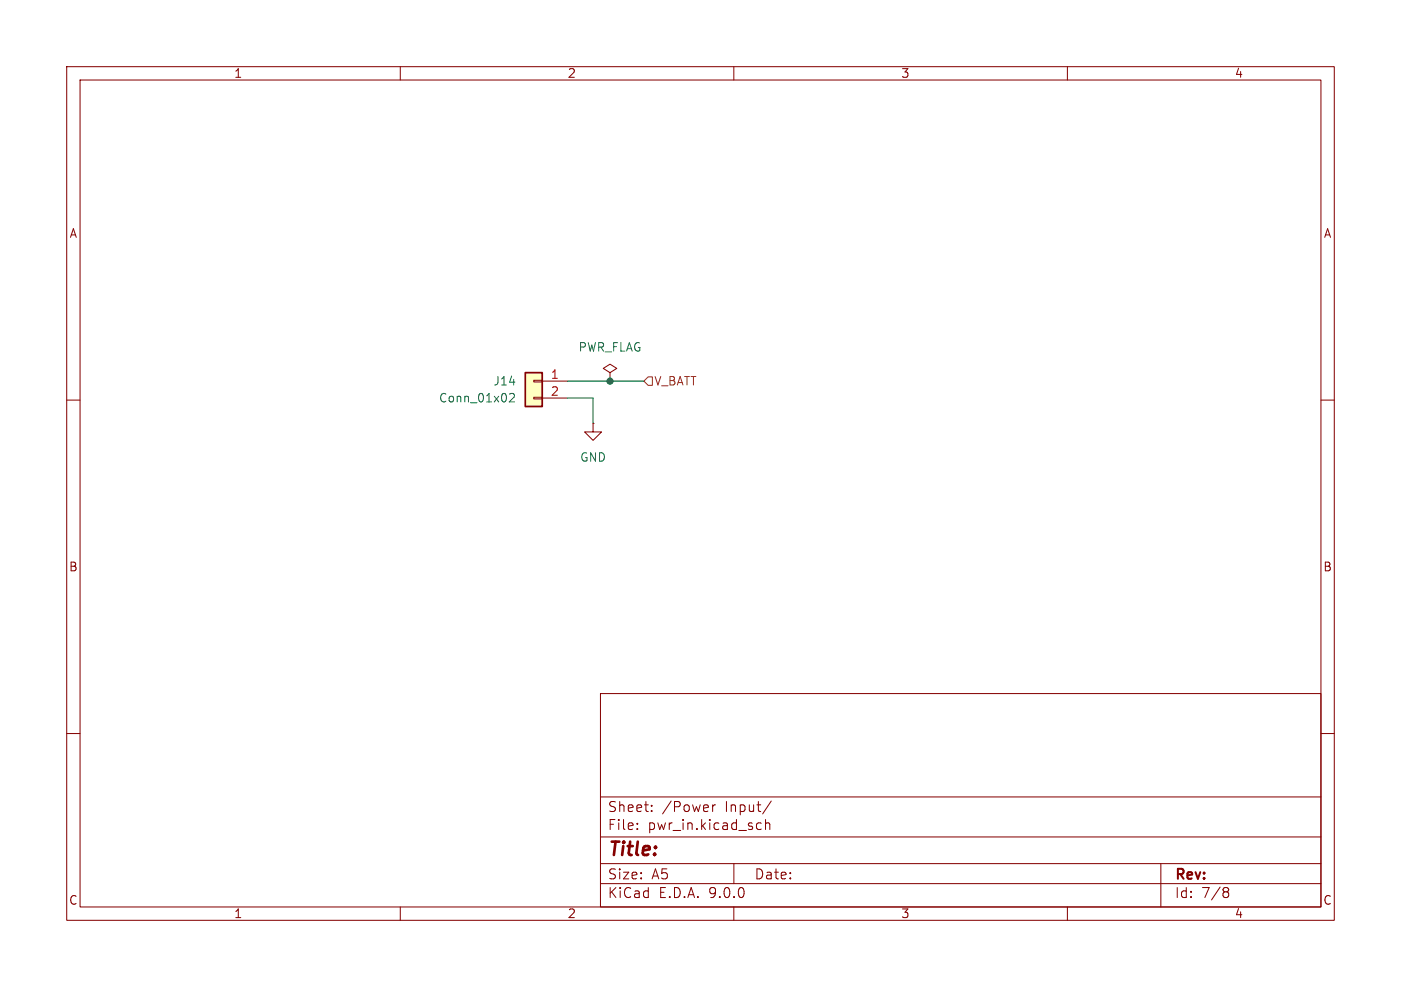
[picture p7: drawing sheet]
<svg xmlns="http://www.w3.org/2000/svg" width="210mm" height="148mm" viewBox="0 0 210 148" stroke-linecap="round" stroke-linejoin="round" font-family="sans-serif">
<g fill="none" stroke="#840000" stroke-width=".15">
<path d="M10 10h190v128h-190zM12 12h186v124h-186zM60 10v2M110 10v2M160 10v2M91.4 55.9l-1-.7 1-.6 1.1 .6-1.1 .7v1.3M91.4 57.2h.1M10 60h2M88.9 63.5v1.3h-1.3l1.3 1.2 1.3-1.2h-1.3M88.9 63.5h.1M198 60h2M10 110h2"/>
<path d="M90 104h108v32h-108zM90 119.5h108M198 110h2M60 136v2M90 132.5h108M90 129.5h108M90 125.5h108M95.5 124.2v.2M95.5 123.5v.1M97.7 121.5v.2M97.7 120.8v.1M106.8 120.7v1"/>
<path d="M107.3 120.7l-.3 .1-.2 .2M110 136v2M110 129.5v3M113.7 123.4l.4 .1M114.1 124.3l-.4 .1M114.8 123.5a.37 .37 0 0 1 .6 .1v.8M114.8 122.9v1.5M115.6 120.1l-1.3 1.9M160 136v2M174 129.5v6.5M183.6 133.1l.4 .1 .2 .2-.1 .2-.2 .1M183.6 133.7h.3"/>
<path d="M183.9 133.7l.2 .2 .1 .4-.2 .2-.4 .1"/>
</g>
<path d="M78.7 55.9h2.6v5.1h-2.6z" fill="#ffffc2"/>
<path d="M78.7 55.9h2.6v5.1h-2.6z" fill="none" stroke="#840000" stroke-width=".25"/>
<path d="M80 57h1.3v.3h-1.3zM80 59.6h1.3v.2h-1.3zM81.3 57.2h3.8M81.3 59.7h3.8" fill="none" stroke="#840000" stroke-width=".15"/>
<path d="M76.4 59.1l.5-.1 .2 .1v.3l-.8 .9h.8" fill="none" stroke="#006464" stroke-width=".15"/>
<path d="M97.2 56.5h.6v1.3h-.6l-.7-.6z" fill="none" stroke="#725600" stroke-width=".15"/>
<path d="M85.1 57.2h11.4M85.1 59.7h3.8v3.8" fill="none" stroke="#009600" stroke-width=".15"/>
<circle cx="91.4" cy="57.2" r=".46" fill="#009600" stroke="#009600" stroke-width=".15"/>
<text font-size="2.8" fill="#840000" x="91" y="128.9">Title:</text>
<g font-size="2.1" fill="#840000">
<text x="91" y="124.7">File:</text>
<text x="91" y="122">Sheet:</text>
<text x="97.1" y="124.7">pwr_in.kicad_sch</text>
<text x="99.2" y="122">/Power</text>
<text x="108.8" y="122">Input/</text>
<text x="91" y="134.9">KiCad</text>
<text x="91" y="132.1">Size:</text>
<text x="97.7" y="132.1">A5</text>
<text x="98.7" y="134.9">E.D.A.</text>
<text x="106.3" y="134.9">9.0.0</text>
<text x="113" y="132.1">Date:</text>
<text x="176" y="132.3">Rev:</text>
<text x="176" y="134.9">Id:</text>
<text x="180.1" y="134.9">7/8</text>
</g>
<g font-size="1.8" fill="#840000">
<text x="35" y="11.9">1</text>
<text x="85" y="11.9">2</text>
<text x="135" y="11.9">3</text>
<text x="185" y="11.9">4</text>
<text x="10.3" y="35.9">A</text>
<text x="198.4" y="35.9">A</text>
<text x="10.3" y="85.9">B</text>
<text x="198.3" y="85.9">B</text>
<text x="10.3" y="135.9">C</text>
<text x="35" y="137.9">1</text>
<text x="85" y="137.9">2</text>
<text x="135" y="137.9">3</text>
<text x="185" y="137.9">4</text>
<text x="198.3" y="135.9">C</text>
</g>
<g font-size="1.8" fill="#006464">
<text x="86.6" y="52.9">PWR_FLAG</text>
<text x="73.9" y="58">J14</text>
<text x="65.7" y="60.6">Conn_01x02</text>
<text x="86.9" y="69.4">GND</text>
</g>
<g font-size="1.8" fill="#a90000">
<text x="82.5" y="56.9">1</text>
<text x="82.5" y="59.4">2</text>
</g>
<text font-size="1.8" fill="#725600" x="98" y="58">V_BATT</text>
</svg>
